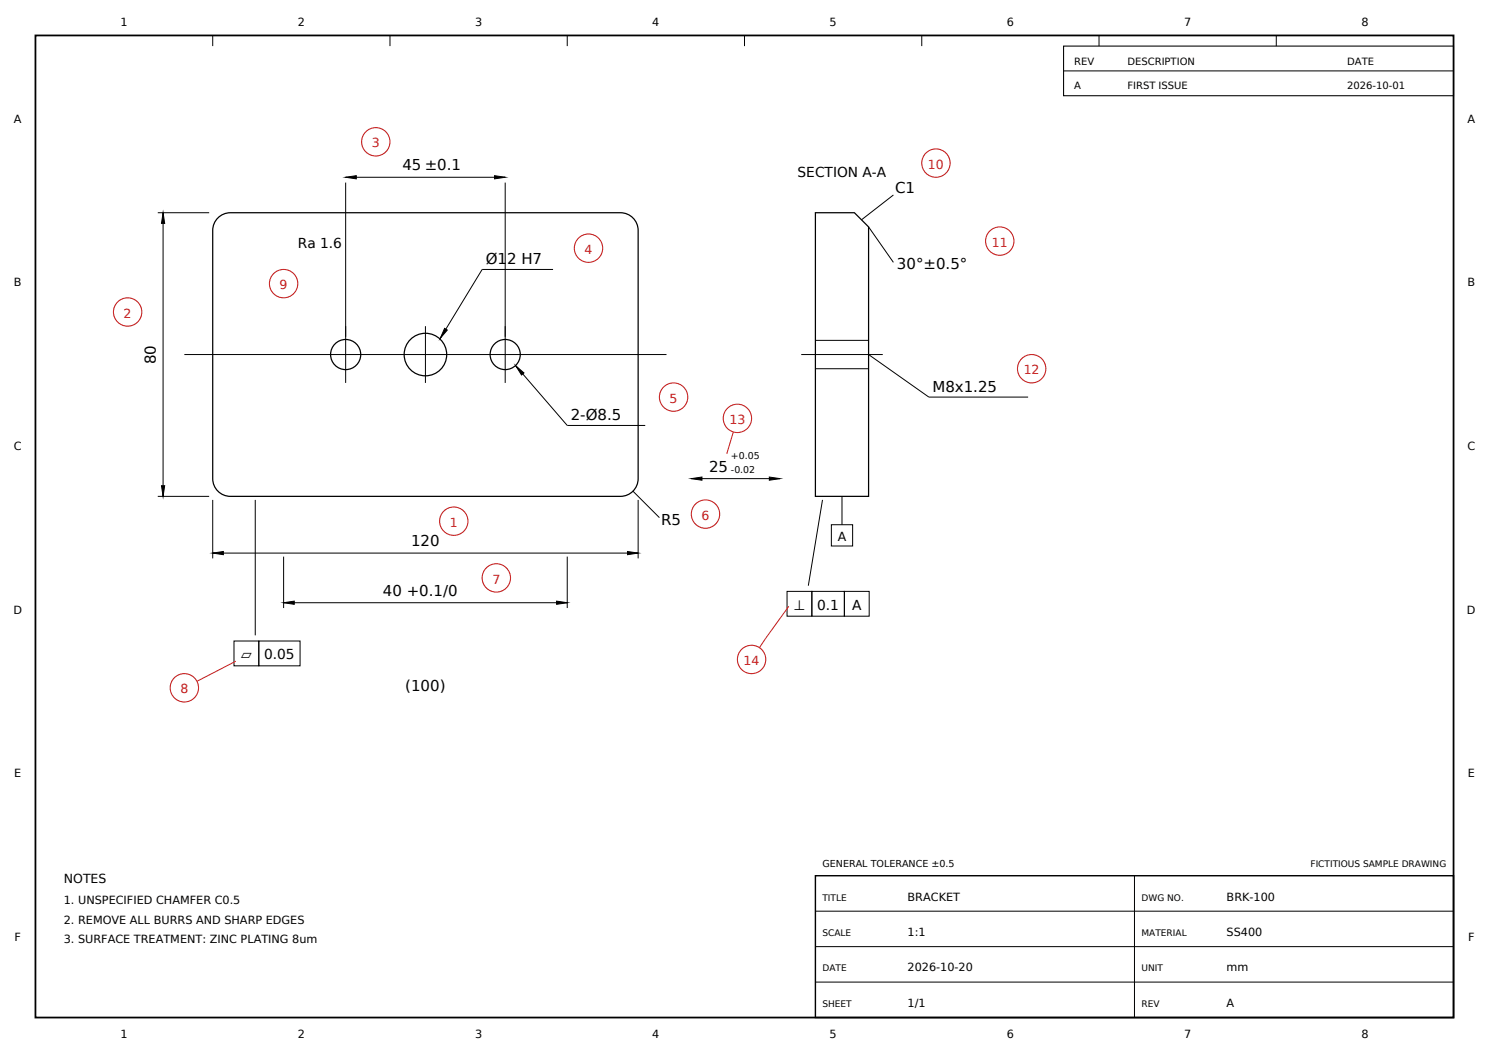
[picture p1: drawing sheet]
<svg xmlns="http://www.w3.org/2000/svg" width="420mm" height="297mm" viewBox="0 0 420 297" stroke-linecap="round" stroke-linejoin="round" font-family="sans-serif">
<g fill="none" stroke="#000" stroke-width=".35">
<path d="M61.2 61.8a5 5 0 0 1 3.8-1.8h110a5 5 0 0 1 5 5v70a5 5 0 0 1-5 5h-110a5 5 0 0 1-5-5v-70a5 5 0 0 1 1.2-3.2zM230 60h11l4 4v76h-15z"/>
<circle cx="120" cy="100" r="6"/>
<circle cx="97.5" cy="100" r="4.3"/>
<circle cx="142.5" cy="100" r="4.3"/>
</g>
<g fill="none" stroke="#000" stroke-width=".28">
<path d="M60 10v3M110 10v3M160 10v3M210 10v3M260 10v3M300 20h110M310 10v3M360 10v3M97.5 51.5v56.5M97.5 50h45M142.5 51.5v56.5M252 55l-9 7"/>
<path d="M44.5 60h14.5M46 60v80M156 76h-20l-11.8 19.4M245 64l7 10M120 92v16M230 96h15M52 100h136M145.5 103.2l14.5 16.8h22M226 100h23M230 104h15M245 100l17 12h28M44.5 140h14.5"/>
<path d="M178.5 138.5l7.5 7.5M195 135h25M237.5 140v8M60 141v16.5M60 156h120M72 141v38.2M80 157v14.5M160 157v14.5M180 141v16.5M232 141l-4 24.2M234.5 148h6v6h-6zM80 170h80"/>
<path d="M222 166.8h7v7h-7zM229 166.8h9.2v7h-9.2zM238.2 166.8h7v7h-7zM66 180.8h7v7h-7zM73 180.8h11.6v7h-11.6zM230 257h180M320 247v40M230 267h180M230 277h180"/>
</g>
<path d="M97.5 50l3-.5v.9zM139.5 49.5l3 .5-3 .4zM46 60l.5 3h-1zM125.4 92.6l.8 .5-2 2.3zM145.5 103.2l2.3 2-.7 .6zM45.5 137h1l-.5 3zM195 135l3-.4v.9zM217 134.6l3 .4-3 .5zM60 156l3-.4v.9zM177 155.6l3 .4-3 .5zM80 170l3-.5v1zM157 169.5l3 .5-3 .5z" fill="#000" stroke="#000" stroke-width=".28"/>
<path d="M10 10h400v277h-400z" fill="none" stroke="#000" stroke-width=".5"/>
<path d="M230 247h180v40h-180z" fill="none" stroke="#000" stroke-width=".4"/>
<path d="M300 13h110v14h-110z" fill="none" stroke="#000" stroke-width=".3"/>
<g fill="none" stroke="#c71a1a" stroke-width=".3">
<circle cx="106" cy="40" r="4"/>
<circle cx="264" cy="46" r="4"/>
<circle cx="80" cy="80" r="4"/>
<circle cx="166" cy="70" r="4"/>
<circle cx="282" cy="68" r="4"/>
<circle cx="36" cy="88" r="4"/>
<circle cx="190" cy="112" r="4"/>
<circle cx="208" cy="118" r="4"/>
<circle cx="291" cy="104" r="4"/>
<circle cx="128" cy="147" r="4"/>
<circle cx="199" cy="145" r="4"/>
<circle cx="140" cy="163" r="4"/>
<circle cx="52" cy="194" r="4"/>
<circle cx="212" cy="186" r="4"/>
</g>
<path d="M206.9 121.8l-1.9 6.2M222.5 171l-8.3 11.7M66.5 186.5l-10.9 5.7" fill="none" stroke="#c71a1a" stroke-width=".28"/>
<g font-size="4.2">
<text x="113.5" y="48">45 ±0.1</text>
<text x="252.5" y="54.5">C1</text>
<text x="137" y="74.5">Ø12 H7</text>
<text x="253" y="76">30°±0.5°</text>
<text x="44" y="102.7" transform="rotate(-90 44 102.7)">80</text>
<text x="263" y="110.5">M8x1.25</text>
<text x="161" y="118.5">2-Ø8.5</text>
<text x="200" y="133">25</text>
<text x="186.5" y="148">R5</text>
<text x="116" y="154">120</text>
<text x="108" y="168">40 +0.1/0</text>
<text x="114.3" y="195">(100)</text>
</g>
<g font-size="3.9">
<text x="225" y="50">SECTION A-A</text>
<text x="84" y="70">Ra 1.6</text>
<text x="223.8" y="172">⊥</text>
<text x="230.5" y="172">0.1</text>
<text x="240.3" y="172">A</text>
<text x="68" y="186">⏥</text>
<text x="74.5" y="186">0.05</text>
</g>
<g font-size="3.5" fill="#c71a1a">
<text x="104.9" y="41.6">3</text>
<text x="261.8" y="47.6">10</text>
<text x="164.9" y="71.6">4</text>
<text x="279.8" y="69.6">11</text>
<text x="78.9" y="81.6">9</text>
<text x="34.9" y="89.6">2</text>
<text x="288.8" y="105.6">12</text>
<text x="188.9" y="113.6">5</text>
<text x="205.8" y="119.6">13</text>
<text x="126.9" y="148.6">1</text>
<text x="197.9" y="146.6">6</text>
<text x="138.9" y="164.6">7</text>
<text x="209.8" y="187.6">14</text>
<text x="50.9" y="195.6">8</text>
</g>
<g font-size="3.5">
<text x="236.3" y="152.6">A</text>
<text x="18" y="249">NOTES</text>
</g>
<g font-size="3.2">
<text x="34" y="7.2">1</text>
<text x="84" y="7.2">2</text>
<text x="134" y="7.2">3</text>
<text x="184" y="7.2">4</text>
<text x="234" y="7.2">5</text>
<text x="284" y="7.2">6</text>
<text x="334" y="7.2">7</text>
<text x="384" y="7.2">8</text>
<text x="3.9" y="34.6">A</text>
<text x="413.9" y="34.6">A</text>
<text x="3.9" y="80.8">B</text>
<text x="413.9" y="80.8">B</text>
<text x="3.9" y="126.9">C</text>
<text x="413.9" y="126.9">C</text>
<text x="3.8" y="173.1">D</text>
<text x="413.8" y="173.1">D</text>
<text x="4" y="219.3">E</text>
<text x="414" y="219.3">E</text>
<text x="18" y="255">1. UNSPECIFIED CHAMFER C0.5</text>
<text x="256" y="254">BRACKET</text>
<text x="346" y="254">BRK-100</text>
<text x="18" y="260.5">2. REMOVE ALL BURRS AND SHARP EDGES</text>
<text x="4.1" y="265.4">F</text>
<text x="18" y="266">3. SURFACE TREATMENT: ZINC PLATING 8um</text>
<text x="256" y="264">1:1</text>
<text x="346" y="264">SS400</text>
<text x="414.1" y="265.4">F</text>
<text x="256" y="274">2026-10-20</text>
<text x="346" y="274">mm</text>
<text x="256" y="284">1/1</text>
<text x="346" y="284">A</text>
<text x="34" y="292.8">1</text>
<text x="84" y="292.8">2</text>
<text x="134" y="292.8">3</text>
<text x="184" y="292.8">4</text>
<text x="234" y="292.8">5</text>
<text x="284" y="292.8">6</text>
<text x="334" y="292.8">7</text>
<text x="384" y="292.8">8</text>
</g>
<g font-size="2.8">
<text x="303" y="18.2">REV</text>
<text x="318" y="18.2">DESCRIPTION</text>
<text x="380" y="18.2">DATE</text>
<text x="303" y="25.2">A</text>
<text x="318" y="25.2">FIRST ISSUE</text>
<text x="380" y="25.2">2026-10-01</text>
</g>
<text font-size="2.7" x="232" y="244.5">GENERAL TOLERANCE ±0.5</text>
<g font-size="2.6">
<text x="206.2" y="129.6">+0.05</text>
<text x="206.2" y="133.4">-0.02</text>
</g>
<g font-size="2.5">
<text x="369.6" y="244.5">FICTITIOUS SAMPLE DRAWING</text>
<text x="232" y="254">TITLE</text>
<text x="322" y="254">DWG NO.</text>
<text x="232" y="264">SCALE</text>
<text x="322" y="264">MATERIAL</text>
<text x="232" y="274">DATE</text>
<text x="322" y="274">UNIT</text>
<text x="232" y="284">SHEET</text>
<text x="322" y="284">REV</text>
</g>
</svg>
